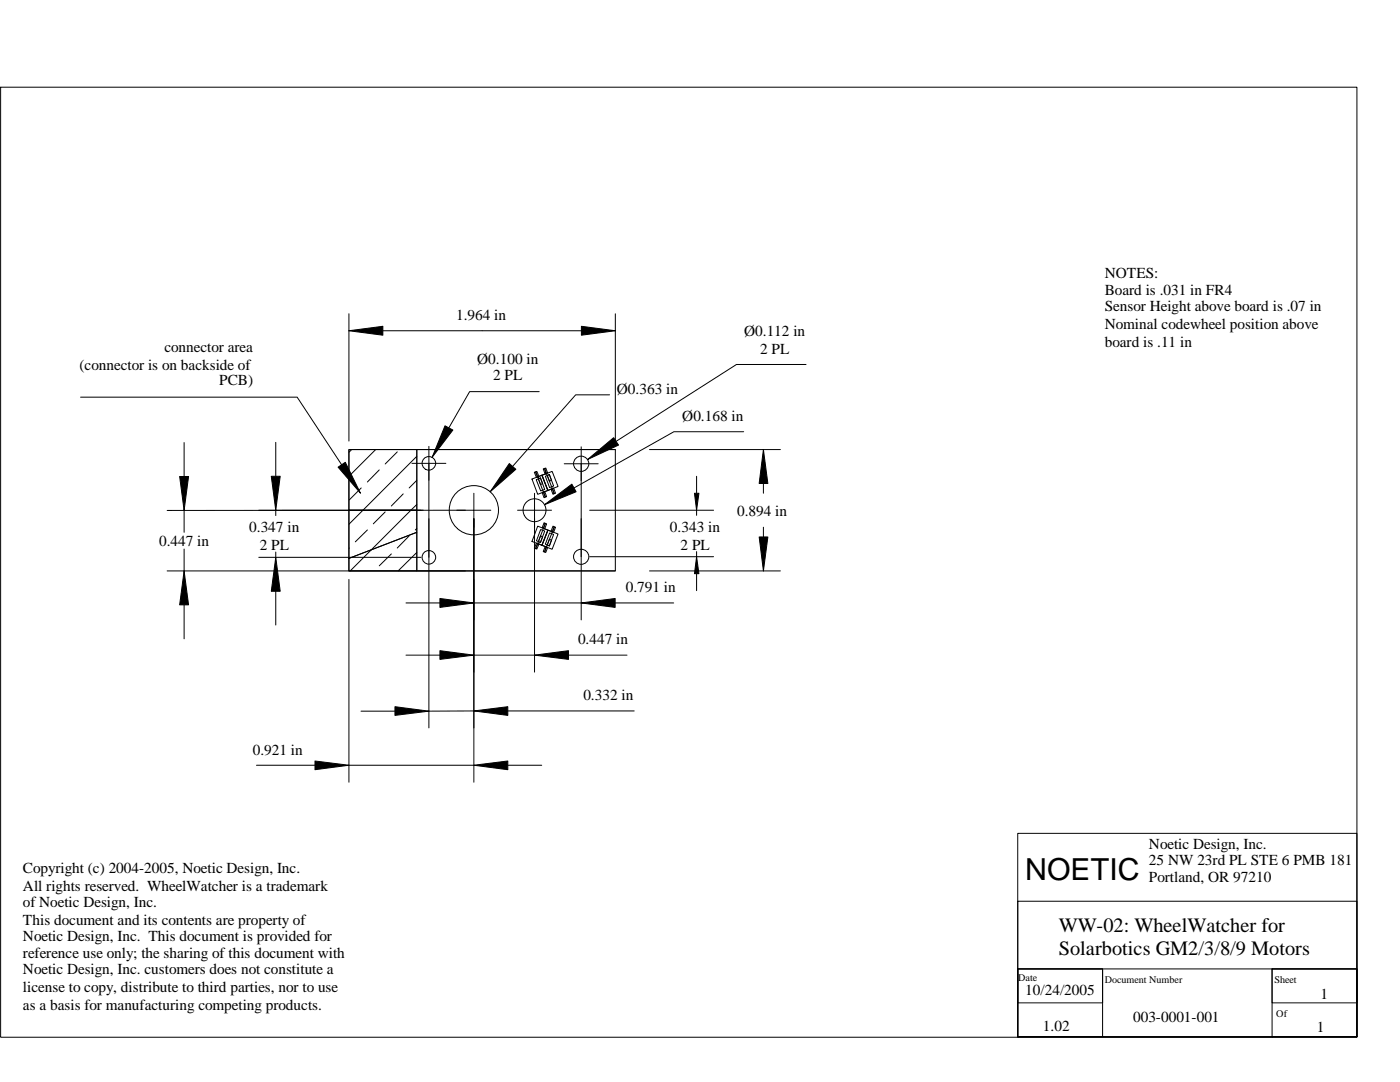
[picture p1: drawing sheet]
<svg xmlns="http://www.w3.org/2000/svg" width="279mm" height="216mm" viewBox="0 0 279 216" stroke-linecap="round" stroke-linejoin="round" font-family="sans-serif">
<g fill="none" stroke="#000" stroke-width=".2">
<path d="M.1 17.4h270.7v189.6h-270.7zM16.1 79.2h43.2l8.9 13.6M69.6 66l6.8-.9v1.8zM69.6 62.6v25.4M76.4 66h39.6M107.6 78.1h-13.9l-4.1 7.3M116 65.1l6.8 .9-6.8 .9zM121.7 78.8h-6.8l-12.6 14.2M122.8 62.6v25.4M160.9 72.7h-13.9l-24 15.4M35.9 95.1h1.7l-.9 6.8zM36.7 88.3v6.8"/>
<path d="M54.1 95h1.8l-.9 6.8zM55 88.3v6.7M67.5 93.2l1.4-1 3 6.2zM69.6 89.7h53.2v24.2h-53.2zM69.6 89.7h13.6v12.1h-13.6zM70.2 89.7l-.6 .6M72.1 97.4l-2.4 2.3M75 89.7l-5.4 5.3M75.7 93.8l-2.4 2.4M79.3 90.2l-2.4 2.4M80.5 98.6l-2.4 2.4M82.2 92.5h6.8"/>
<path d="M83.2 91.1l-13.6 13.5M83.2 95.8l-1.5 1.6M85.6 89.1v56.1M88.8 85l1.6 .8-4.2 5.5zM94.6 98.4v57.7M101.6 92.5l1.4 1.1-5.2 4.5zM106.2 95.6l4-1.5 1.2 3-4.1 1.5zM106.6 94.2l.3-.1 .4 1.1h-.2zM106.7 98.4v35.7M106.9 94.1h.2l.5 1-.3 .1zM107 95.7l.9-.3 .8 2.3-.8 .3zM107.3 95.2l.9-.4 1.1 3.1-.8 .3z"/>
<path d="M107.3 95.2h.1M107.4 95.5l.5-.1 .4 1.1-.4 .2zM108.2 94.8l.8-.3 1.2 3-.9 .4zM108.2 94.8l1.1 3.1M108.2 98.3l.3-.1 .3 1-.2 .1zM108.4 93.6l.3-.1 .3 1-.2 .1zM108.5 98.2h.1M108.5 98.2l.2-.1 .4 1-.3 .1zM108.7 93.5l.2-.1 .4 1-.3 .1zM108.8 95l.8-.3 .9 2.3-.8 .3zM109.2 94.9l.4-.2 .5 1.1-.5 .2zM110 97.6l.2-.1 .4 1-.2 .1z"/>
<path d="M110.2 97.5l.3-.1 .4 1-.3 .1zM112.6 92.5h6.8M116 89.2v34.5M117.3 91.7l5.2-4.4 .9 1.5zM122.8 89.7h-39.6v24.2h39.6M129.6 89.7h26.1M138.6 98.4h.9l-.5 3.4zM139 95v3.4M148.4 86.1h-13.9l-19.9 11.3M152.4 89.7l.8 6.8h-1.7zM152.4 96.5v1.9M33.4 113.9h59.5"/>
<path d="M36.7 113.9l.9 6.8h-1.7zM36.7 101.9v4.3M36.7 109.6v4.3M51.6 111.2h32.4M55 111.2l.9 6.8h-1.8zM55 101.8v1.1M55 110.2v1M55 118v6.7M69.6 101.8h13.6v4.4l-13.6 5.2zM69.6 111.4l13.6-5.2v7.7h-13.6zM69.6 115.6v40.5M69.7 109.3l-.1 .1"/>
<path d="M73.3 105.7l-2.4 2.4M76.9 102.2l-2.4 2.3M78.1 110.5l-2.4 2.4M81.7 106.9l-2.4 2.4M83.2 100.7l-13.3 13.2M83.2 105.5l-.3 .2M83.2 110.2l-3.7 3.7M87.8 119.4l6.8 .9-6.8 .9zM98 101.8l-64.6 .1M103.3 101.8h6.8M107.1 108.4l.2 .1-.4 1-.3-.1zM107.3 105l4.1 1.6-1.2 3-4-1.6z"/>
<path d="M107.3 108.5h.1M107.3 108.5h.3l-.5 1.1-.2-.1zM107.9 106.9l.4 .2-.4 1.1-.5-.1zM107.9 105.7l.8 .3-.8 2.2-.8-.3zM108.5 105.4l.8 .4-1.1 3-.9-.3zM108.5 105.4h.1M108.6 104.3l.2 .1-.3 1-.3-.1zM108.7 100.7l5.4-4.1 .9 1.5zM108.8 109.1h.2l-.3 1.1-.3-.1zM108.8 104.4l.3 .1-.4 1-.2-.1zM109 109.1l.3 .1-.4 1h-.2zM109.3 105.8l.9 .3-1.2 3-.8-.3z"/>
<path d="M109.3 105.8l-1.1 3M109.6 107.6l.5 .2-.5 1.1-.4-.1zM109.7 106.3l.8 .3-.9 2.3-.8-.3zM110.4 105l.2 .1-.4 1-.2-.1zM110.6 105.1l.3 .1-.4 1-.3-.1zM117.7 101.8h24.7M117.7 111.1h24.7M129.6 113.9h26.1M139 111.1l.5 3.4h-.9zM139 101.8v1M139 110.1v1M139 114.5v3.4"/>
<path d="M151.5 107.1h1.7l-.8 6.8zM152.4 105.2v1.9M36.7 120.7v6.8M81 120.3h6.8M81 130.7h6.8M87.8 129.8l6.8 .9-6.8 .9zM94.6 120.3h21.4M94.6 130.7h12.1M106.7 130.7l6.7-.9v1.8zM113.4 130.7h11.7M116 120.3l6.8-.9v1.8zM122.8 120.3h11.6"/>
<path d="M51.2 152.7h11.7M62.9 151.8l6.7 .9-6.7 .9zM69.6 152.7h25M72 141.9h6.8M78.8 141l6.8 .9-6.8 .8zM94.6 152.7l6.7-.9v1.8zM94.6 141.9l6.7-.9v1.7zM94.6 141.9h-9M101.3 152.7h6.8M101.3 141.9h25.3M203.1 166.3h67.7v40.6h-67.7zM203.1 179.8h67.7v27.1h-67.7z"/>
<path d="M203.1 193.3h67.7v13.6h-67.7zM203.1 193.3h16.9v13.6h-16.9zM203.1 193.3h16.9v6.8h-16.9zM253.9 193.3h16.9v13.6h-16.9zM253.9 193.3h16.9v6.8h-16.9z"/>
<circle cx="85.6" cy="92.5" r="1.35"/>
<circle cx="116" cy="92.5" r="1.52"/>
<circle cx="85.6" cy="111.2" r="1.35"/>
<circle cx="94.6" cy="101.8" r="4.9"/>
<circle cx="106.7" cy="101.8" r="2.29"/>
<circle cx="116" cy="111.1" r="1.51"/>
</g>
<g fill="#000">
<path d="M69.6 66l6.8-.9v1.8l-6.8-.9h6.8z" fill-rule="evenodd"/>
<path d="M116 65.1l6.8 .9h-6.8h6.8l-6.8 .9z" fill-rule="evenodd"/>
<path d="M35.9 95.1h1.7l-.9 6.8v-6.8v6.8z" fill-rule="evenodd"/>
<path d="M54.1 95h1.8l-.9 6.8v-6.8v6.8z" fill-rule="evenodd"/>
<path d="M67.5 93.2l1.4-1 3 6.2-3.7-5.6 3.7 5.6z" fill-rule="evenodd"/>
<path d="M88.8 85l1.6 .8-4.2 5.5 3.4-5.9-3.4 5.9z" fill-rule="evenodd"/>
<path d="M101.6 92.5l1.4 1.1-5.2 4.5 4.5-5.1-4.5 5.1z" fill-rule="evenodd"/>
<path d="M108.7 100.7l5.4-4.1 .9 1.5-6.3 2.6 5.9-3.3z" fill-rule="evenodd"/>
<path d="M117.3 91.7l5.2-4.4 .9 1.5-6.1 2.9 5.7-3.6z" fill-rule="evenodd"/>
<path d="M138.6 98.4h.9l-.5 3.4v-3.4v3.4z" fill-rule="evenodd"/>
<path d="M152.4 89.7l.8 6.8h-1.7l.9-6.8v6.8z" fill-rule="evenodd"/>
<path d="M55 111.2l.9 6.8h-1.8l.9-6.8v6.8z" fill-rule="evenodd"/>
<path d="M139 111.1l.5 3.4h-.9l.4-3.4v3.4z" fill-rule="evenodd"/>
<path d="M151.5 107.1h1.7l-.8 6.8v-6.8v6.8z" fill-rule="evenodd"/>
<path d="M36.7 113.9l.9 6.8h-1.7l.8-6.8v6.8z" fill-rule="evenodd"/>
<path d="M87.8 119.4l6.8 .9h-6.8h6.8l-6.8 .9z" fill-rule="evenodd"/>
<path d="M87.8 129.8l6.8 .9h-6.8h6.8l-6.8 .9z" fill-rule="evenodd"/>
<path d="M106.7 130.7l6.7-.9v1.8l-6.7-.9h6.7z" fill-rule="evenodd"/>
<path d="M116 120.3l6.8-.9v1.8l-6.8-.9h6.8z" fill-rule="evenodd"/>
<path d="M62.9 151.8l6.7 .9h-6.7h6.7l-6.7 .9z" fill-rule="evenodd"/>
<path d="M78.8 141l6.8 .9h-6.8h6.8l-6.8 .8z" fill-rule="evenodd"/>
<path d="M94.6 152.7l6.7-.9v1.8l-6.7-.9h6.7z" fill-rule="evenodd"/>
<path d="M94.6 141.9l6.7-.9v1.7l-6.7-.8h6.7z" fill-rule="evenodd"/>
</g>
<text font-size="6.1" x="204.6" y="175.7">NOETIC</text>
<g font-size="4.1">
<text x="211.3" y="185.9">WW-02: WheelWatcher for</text>
<text x="211.3" y="190.5">Solarbotics GM2/3/8/9 Motors</text>
</g>
<g font-size="3">
<text x="220.5" y="55.4">NOTES:</text>
<text x="220.5" y="58.9">Board is .031 in FR4</text>
<text x="91" y="63.9">1.964 in</text>
<text x="220.5" y="62.1">Sensor Height above board is .07 in</text>
<text x="220.5" y="65.6">Nominal codewheel position above</text>
<text x="32.8" y="70.2">connector area</text>
<text x="148.5" y="67">Ø0.112 in</text>
<text x="151.7" y="70.6">2 PL</text>
<text x="220.5" y="69.1">board is .11 in</text>
<text x="15.9" y="73.7">(connector is on backside of</text>
<text x="43.7" y="76.9">PCB)</text>
<text x="95.2" y="72.7">Ø0.100 in</text>
<text x="98.4" y="75.8">2 PL</text>
<text x="123.1" y="78.7">Ø0.363 in</text>
<text x="136.2" y="84">Ø0.168 in</text>
<text x="49.7" y="106.2">0.347 in</text>
<text x="133.7" y="106.2">0.343 in</text>
<text x="147.1" y="103">0.894 in</text>
<text x="31.7" y="109">0.447 in</text>
<text x="51.9" y="109.7">2 PL</text>
<text x="135.8" y="109.7">2 PL</text>
<text x="124.9" y="118.2">0.791 in</text>
<text x="115.4" y="128.4">0.447 in</text>
<text x="116.4" y="139.7">0.332 in</text>
<text x="50.4" y="150.6">0.921 in</text>
<text x="229.3" y="169.3">Noetic Design, Inc.</text>
<text x="229.3" y="172.5">25 NW 23rd PL STE 6 PMB 181</text>
<text x="4.6" y="174.3">Copyright (c) 2004-2005, Noetic Design, Inc.</text>
<text x="4.6" y="177.8">All rights reserved. WheelWatcher is a trademark</text>
<text x="229.3" y="176">Portland, OR 97210</text>
<text x="4.6" y="181">of Noetic Design, Inc.</text>
<text x="4.6" y="184.5">This document and its contents are property of</text>
<text x="4.6" y="187.7">Noetic Design, Inc. This document is provided for</text>
<text x="4.6" y="191.2">reference use only; the sharing of this document with</text>
<text x="4.6" y="194.4">Noetic Design, Inc. customers does not constitute a</text>
<text x="4.6" y="197.9">license to copy, distribute to third parties, nor to use</text>
<text x="4.6" y="201.4">as a basis for manufacturing competing products.</text>
<text x="204.6" y="198.6">10/24/2005</text>
<text x="226.1" y="203.9">003-0001-001</text>
<text x="263.5" y="199.3">1</text>
<text x="208.1" y="205.7">1.02</text>
<text x="262.8" y="206">1</text>
</g>
<g font-size="2">
<text x="203.2" y="195.8">Date</text>
<text x="220.5" y="196.1">Document Number</text>
<text x="254.4" y="196.1">Sheet</text>
<text x="254.7" y="202.8">Of</text>
</g>
</svg>
